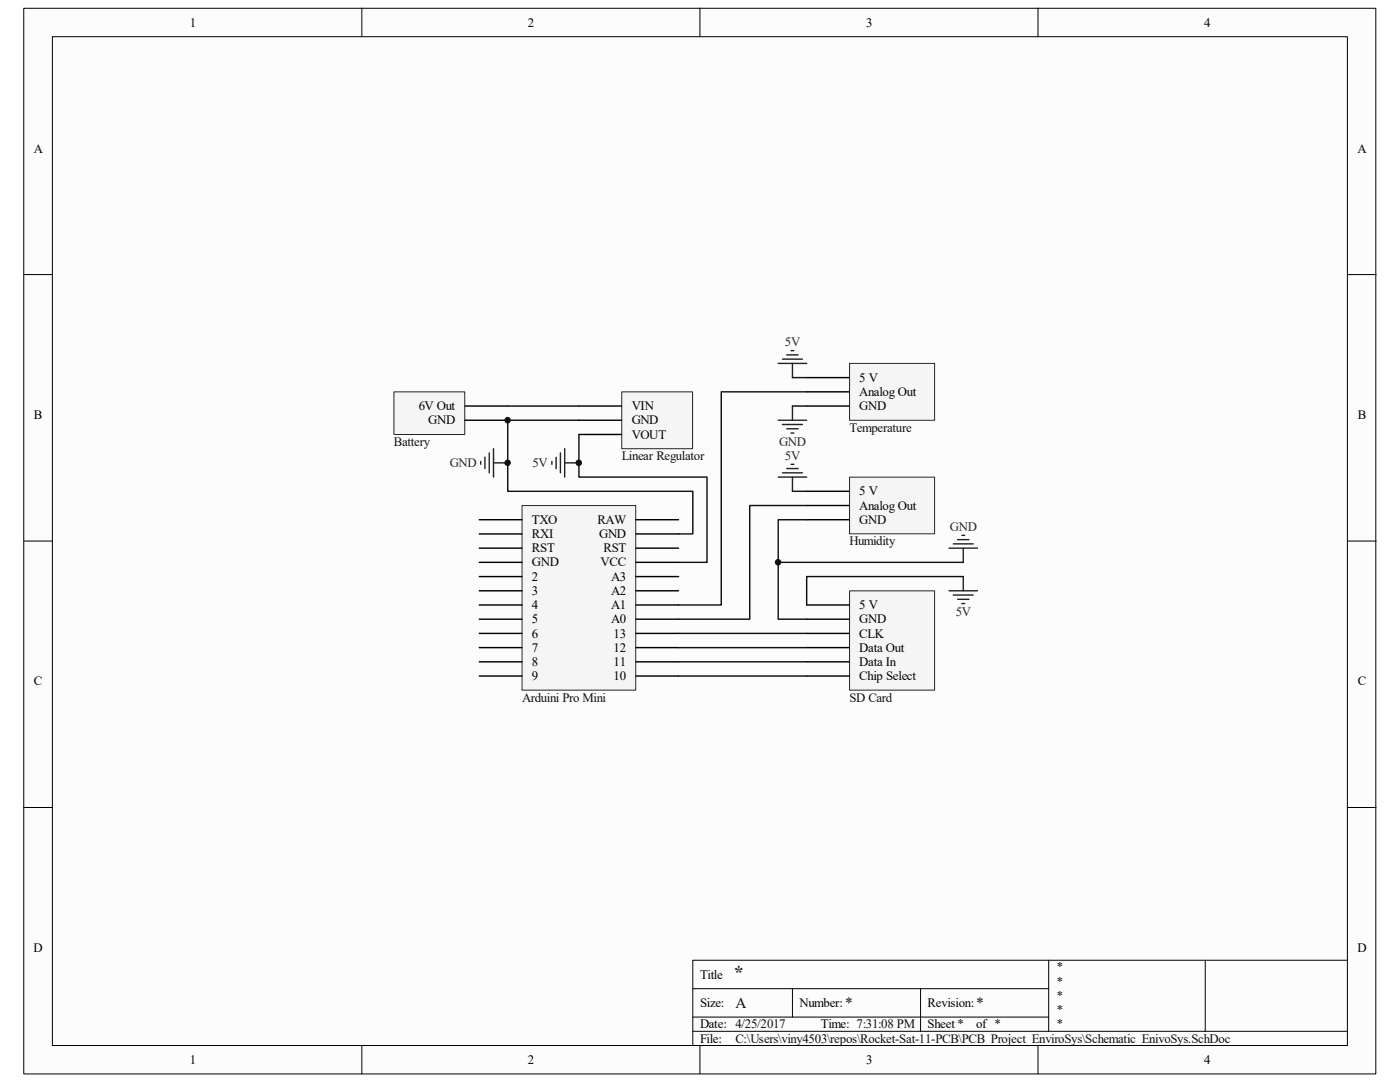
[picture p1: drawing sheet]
<svg xmlns="http://www.w3.org/2000/svg" width="279mm" height="216mm" viewBox="0 0 279 216" stroke-linecap="round" stroke-linejoin="round" font-family="sans-serif">
<path d="M4.8 1.7h269.8v212.6h-269.8z" fill="#fcfcfc"/>
<path d="M4.7 1.7h269.9v212.6h-269.9z" fill="none" stroke="#000" stroke-width=".2"/>
<path d="M10.5 7.4h258.4v201.2h-258.4z" fill="#fcfcfc"/>
<g fill="none" stroke="#000" stroke-width=".2">
<path d="M10.5 7.3h258.4v201.3h-258.4zM72.2 1.6v5.7M139.7 1.6v5.7M207.2 1.6v5.7M4.7 54.8h5.7M268.9 54.8h5.7M4.7 108h5.7M268.9 108h5.7M4.7 161.1h5.7M268.9 161.1h5.7M138.3 197.3h71M158.1 197.3v5.6"/>
<path d="M183.7 197.3v8.5M209.3 191.6v14.2M240.5 191.6h-102.2v17M268.9 191.6h-28.4v14.2M72.2 208.6v5.7M138.3 205.8h130.6M138.3 202.9h71M139.7 208.6v5.7M207.2 208.6v5.7"/>
</g>
<path d="M169.6 72.6h16.9v11.3h-16.9z" fill="#f5f5f5"/>
<path d="M169.5 72.5h17v11.4h-17z" fill="none" stroke="#262626" stroke-width=".2"/>
<path d="M161 75.3h8.5M161 78.2h8.5M161 81h8.5" fill="none" stroke="#000" stroke-width=".28"/>
<path d="M169.6 95.2h16.9v11.3h-16.9z" fill="#f5f5f5"/>
<path d="M169.5 95.2h17v11.3h-17z" fill="none" stroke="#262626" stroke-width=".2"/>
<path d="M161 98h8.5M161 100.9h8.5M161 103.7h8.5" fill="none" stroke="#000" stroke-width=".28"/>
<path d="M104.2 100.9h22.7v36.8h-22.7z" fill="#f5f5f5"/>
<path d="M104.2 100.9h22.7v36.8h-22.7z" fill="none" stroke="#262626" stroke-width=".2"/>
<g fill="none" stroke="#000" stroke-width=".28">
<path d="M95.6 103.7h8.6M95.6 106.5h8.6M95.6 109.4h8.6M95.6 112.2h8.6M95.6 115h8.6M95.6 117.9h8.6M126.9 103.7h8.5M126.9 106.5h8.5M126.9 109.4h8.5M126.9 112.2h8.5M126.9 115h8.5M126.9 117.9h8.5"/>
<path d="M95.6 120.7h8.6M95.6 123.6h8.6M95.6 126.4h8.6M95.6 129.2h8.6M95.6 132.1h8.6M95.6 134.9h8.6M126.9 120.7h8.5M126.9 123.6h8.5M126.9 126.4h8.5M126.9 129.2h8.5M126.9 132.1h8.5M126.9 134.9h8.5"/>
</g>
<g fill="none" stroke="#262626" stroke-width=".28">
<path d="M155.3 72.5h5.7M156.2 71.7h3.9M157 70.8h2.3M157.9 70h.5M158.1 72.5v2.8M95.9 92.1v.5M96.8 91.2v2.3M97.6 90.4v3.9M98.5 89.5v5.7M98.5 92.4h2.8M155.3 83.9h5.7M156.2 84.7h3.9"/>
<path d="M157 85.6h2.3M157.9 86.4h.5M158.1 81v2.9M189.4 109.4h5.7M189.4 117.9h5.7M190.3 108.5h3.9M190.3 118.7h3.9M191.1 107.7h2.3M191.1 119.6h2.3M192 106.8h.5M192.2 109.4v2.8M192.2 115v2.9"/>
<path d="M192 120.4h.5"/>
</g>
<path d="M169.6 117.9h16.9v19.8h-16.9z" fill="#f5f5f5"/>
<path d="M169.5 117.9h17v19.8h-17z" fill="none" stroke="#262626" stroke-width=".2"/>
<path d="M161 120.7h8.5M161 123.6h8.5M161 126.4h8.5M161 129.2h8.5M161 132.1h8.5M161 134.9h8.5" fill="none" stroke="#000" stroke-width=".28"/>
<path d="M158.1 75.3h2.9M161 78.2h-17.1v42.5h-8.5M158.1 81h2.9M158.1 98h2.9M161 103.7h-5.7v8.5M161 100.9h-11.4v22.7h-14.2M192.2 115h-31.2v5.7M192.2 112.2h-36.9v11.4h5.7M135.4 126.4h25.6M135.4 129.2h25.6M135.4 132.1h25.6M135.4 134.9h25.6" fill="none" stroke="#0e0e0e" stroke-width=".28"/>
<path d="M155.3 95.2h5.7M156.2 94.3h3.9M157 93.5h2.3M157.9 92.6h.5M158.1 95.2v2.8" fill="none" stroke="#262626" stroke-width=".28"/>
<path d="M124.1 78.2h14.1v11.3h-14.1z" fill="#f5f5f5"/>
<path d="M124.1 78.2h14.1v11.3h-14.1z" fill="none" stroke="#262626" stroke-width=".2"/>
<path d="M115.5 81h8.6M115.5 83.9h8.6M115.5 86.7h8.6" fill="none" stroke="#000" stroke-width=".28"/>
<path d="M101.3 81h14.2" fill="none" stroke="#0e0e0e" stroke-width=".28"/>
<path d="M78.7 78.2h14.1v8.5h-14.1z" fill="#f5f5f5"/>
<path d="M78.6 78.2h14.2v8.5h-14.2z" fill="none" stroke="#262626" stroke-width=".2"/>
<path d="M92.8 81h8.5M92.8 83.9h8.5" fill="none" stroke="#000" stroke-width=".28"/>
<path d="M110.1 92.1v.5M111 91.2v2.3M111.8 90.4v3.9M112.7 89.5v5.7M112.7 92.4h2.8" fill="none" stroke="#262626" stroke-width=".28"/>
<path d="M115.5 86.7v8.5h25.6v17h-5.7M115.5 83.9h-14.2v14.1h37v8.5h-2.9" fill="none" stroke="#0e0e0e" stroke-width=".28"/>
<g fill="#0e0e0e" stroke="#0e0e0e" stroke-width=".2">
<circle cx="101.3" cy="92.3" r=".55"/>
<circle cx="101.3" cy="83.8" r=".55"/>
<circle cx="115.5" cy="92.3" r=".55"/>
<circle cx="155.3" cy="112.2" r=".55"/>
</g>
<text font-size="3.8" fill="#262626" x="146.2" y="195.3">*</text>
<g font-size="3.1" fill="#0e0e0e">
<text x="146.8" y="201.1">A</text>
<text x="168.7" y="201.1">*</text>
<text x="194.8" y="201.1">*</text>
</g>
<g font-size="2.6">
<text x="37.9" y="5.3">1</text>
<text x="105.4" y="5.3">2</text>
<text x="172.8" y="5.3">3</text>
<text x="240.3" y="5.3">4</text>
<text x="6.7" y="30.4">A</text>
<text x="270.9" y="30.4">A</text>
<text x="171.5" y="76.2">5 V</text>
<text x="6.8" y="83.6">B</text>
<text x="83.6" y="81.8">6V Out</text>
<text x="126.1" y="81.8">VIN</text>
<text x="171.5" y="79">Analog Out</text>
<text x="171.5" y="81.8">GND</text>
<text x="271" y="83.6">B</text>
<text x="85.5" y="84.7">GND</text>
<text x="126.1" y="84.7">GND</text>
<text x="126.1" y="87.5">VOUT</text>
<text x="171.5" y="98.8">5 V</text>
<text x="171.5" y="101.7">Analog Out</text>
<text x="106.2" y="104.5">TXO</text>
<text x="106.2" y="107.4">RXI</text>
<text x="119.2" y="104.5">RAW</text>
<text x="119.6" y="107.4">GND</text>
<text x="171.5" y="104.5">GND</text>
<text x="106.2" y="110.2">RST</text>
<text x="106.2" y="113">GND</text>
<text x="119.8" y="113">VCC</text>
<text x="120.4" y="110.2">RST</text>
<text x="106.2" y="115.9">2</text>
<text x="106.2" y="118.7">3</text>
<text x="122" y="115.9">A3</text>
<text x="122" y="118.7">A2</text>
<text x="106.2" y="121.5">4</text>
<text x="106.2" y="124.4">5</text>
<text x="122" y="121.5">A1</text>
<text x="122" y="124.4">A0</text>
<text x="171.5" y="121.5">5 V</text>
<text x="171.5" y="124.4">GND</text>
<text x="106.2" y="127.2">6</text>
<text x="106.2" y="130">7</text>
<text x="122.5" y="127.2">13</text>
<text x="122.5" y="130">12</text>
<text x="171.5" y="127.2">CLK</text>
<text x="171.5" y="130">Data Out</text>
<text x="6.8" y="136.8">C</text>
<text x="106.2" y="132.9">8</text>
<text x="106.2" y="135.7">9</text>
<text x="122.5" y="132.9">11</text>
<text x="122.5" y="135.7">10</text>
<text x="171.5" y="132.9">Data In</text>
<text x="171.5" y="135.7">Chip Select</text>
<text x="271" y="136.8">C</text>
<text x="6.7" y="189.9">D</text>
<text x="270.9" y="189.9">D</text>
<text x="139.7" y="195.3">Title</text>
<text x="139.7" y="201">Size:</text>
<text x="159.6" y="201">Number:</text>
<text x="185.1" y="201">Revision:</text>
<text x="139.7" y="205.2">Date: 4/25/2017</text>
<text x="139.7" y="208">File:</text>
<text x="163.8" y="205.2">Time: 7:31:08 PM</text>
<text x="185.1" y="205.2">Sheet *</text>
<text x="194.8" y="205.2">of *</text>
<text x="37.9" y="212.3">1</text>
<text x="105.4" y="212.3">2</text>
<text x="172.8" y="212.3">3</text>
<text x="240.3" y="212.3">4</text>
</g>
<g font-size="2.6" fill="#262626">
<text x="156.6" y="69.1">5V</text>
<text x="155.5" y="88.9">GND</text>
<text x="89.7" y="93.2">GND</text>
<text x="106.3" y="93.2">5V</text>
<text x="156.6" y="91.8">5V</text>
<text x="189.6" y="106">GND</text>
<text x="190.8" y="123">5V</text>
</g>
<g font-size="2.6" fill="#0e0e0e">
<text x="78.6" y="88.9">Battery</text>
<text x="169.5" y="86.1">Temperature</text>
<text x="124.1" y="91.8">Linear Regulator</text>
<text x="169.5" y="108.8">Humidity</text>
<text x="104.2" y="140">Arduini Pro Mini</text>
<text x="169.5" y="140">SD Card</text>
<text x="210.7" y="193.8">*</text>
<text x="210.7" y="196.7">*</text>
<text x="210.7" y="199.5">*</text>
<text x="210.7" y="202.4">*</text>
<text x="146.8" y="208">C:\Users\viny4503\repos\Rocket-Sat-11-PCB\PCB_Project_EnviroSys\Schematic_EnivoSys.SchDoc</text>
<text x="210.7" y="205.2">*</text>
</g>
</svg>
